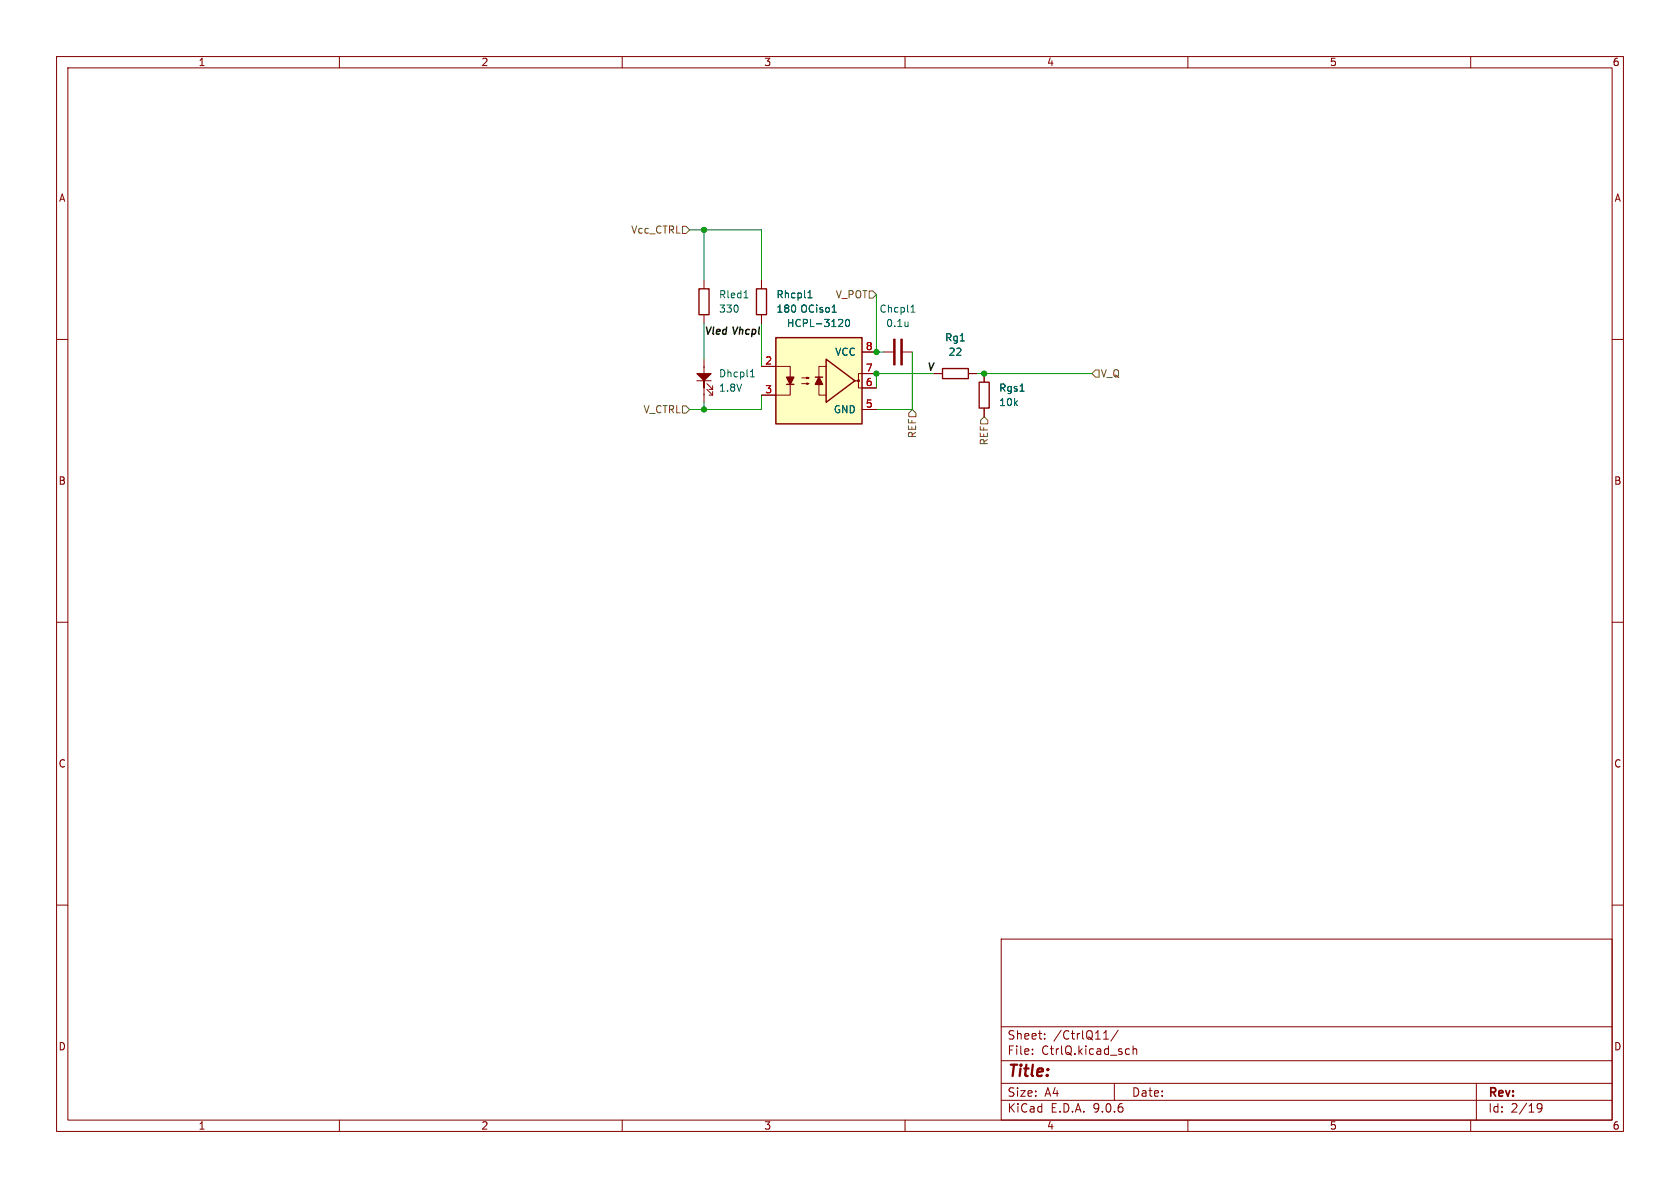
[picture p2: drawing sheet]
(kicad_sch
 (version 20250114)
 (generator "eeschema")
 (generator_version "9.0")
 (paper "A4")
 (lib_symbols
  (symbol "PCM_Optocoupler_Gate_Driver_AKL:HCPL-3120"
   (pin_names
    (offset 1.016)) (exclude_from_sim no) (in_bom yes) (on_board yes)
   (property "Reference" "OC" (at -7.62 12.7 0) (effects (font (size 1.27 1.27)) (justify left)))
   (property "Value" "HCPL-3120" (at -7.62 10.16 0) (effects (font (size 1.27 1.27)) (justify left)))
   (property "Footprint" "PCM_Package_DIP_AKL:DIP-8_W7.62mm_LongPads" (at -7.62 -5.08 0) (effects (font (size 1.27 1.27)
    (italic yes)) (justify left) (hide yes)))
   (property "Datasheet" "https://www.tme.eu/Document/bcfa583165682b5d610f22669b968a5b/HCNW3120-000E.pdf" (at -2.54 0 0) (effects (font (size 1.27 1.27)) (justify left) (hide yes)))
   (property "Description" "DIP-8 Optocoupler, Gate Driver output, 3.75kV, 2.5A, 500ns, Alternate KiCAD Library" (at 0 0 0) (effects (font (size 1.27 1.27)) (hide yes)))
   (symbol "HCPL-3120_0_0"
    (rectangle (start -7.62 7.62) (end 7.62 -7.62) (stroke (width 0.254) (type default)) (fill (type background)))
    (polyline (pts (xy 1.27 -2.54) (xy 0 -2.54) (xy 0 2.54) (xy 1.27 2.54)) (stroke (width 0) (type default)) (fill (type none)))
    (polyline (pts (xy 6.35 0) (xy 1.27 3.81) (xy 1.27 -3.81) (xy 6.35 0)) (stroke (width 0.254) (type default)) (fill (type none))))
   (symbol "HCPL-3120_0_1"
    (polyline (pts (xy -7.62 2.54) (xy -5.08 2.54) (xy -5.08 -0.635)) (stroke (width 0) (type default)) (fill (type none)))
    (polyline (pts (xy -5.715 -0.635) (xy -4.445 -0.635)) (stroke (width 0.254) (type default)) (fill (type none)))
    (polyline (pts (xy -5.08 -0.635) (xy -5.08 -2.54) (xy -7.62 -2.54)) (stroke (width 0) (type default)) (fill (type none)))
    (polyline (pts (xy -5.08 -0.635) (xy -5.715 0.635) (xy -4.445 0.635) (xy -5.08 -0.635)) (stroke (width 0.254) (type default)) (fill (type outline)))
    (polyline (pts (xy -3.048 0.508) (xy -1.778 0.508) (xy -2.159 0.381) (xy -2.159 0.635) (xy -1.778 0.508)) (stroke (width 0) (type default)) (fill (type none)))
    (polyline (pts (xy -3.048 -0.508) (xy -1.778 -0.508) (xy -2.159 -0.635) (xy -2.159 -0.381) (xy -1.778 -0.508)) (stroke (width 0) (type default)) (fill (type none)))
    (polyline (pts (xy 6.35 0) (xy 6.985 0) (xy 6.985 1.27) (xy 7.62 1.27)) (stroke (width 0) (type default)) (fill (type none)))
    (polyline (pts (xy 6.985 0) (xy 6.985 -1.27) (xy 7.62 -1.27)) (stroke (width 0) (type default)) (fill (type none))))
   (symbol "HCPL-3120_1_1"
    (polyline (pts (xy 0 0.635) (xy 0.635 -0.635) (xy -0.635 -0.635) (xy 0 0.635)) (stroke (width 0.254) (type default)) (fill (type outline)))
    (polyline (pts (xy 0.635 0.635) (xy -0.635 0.635)) (stroke (width 0.254) (type default)) (fill (type none)))
    (circle (center 6.985 0) (radius 0.1778) (stroke (width 0) (type default)) (fill (type outline)))
    (pin passive line (at -10.16 2.54 0) (length 2.54) (name "~" (effects (font (size 1.27 1.27)))) (number "2" (effects (font (size 1.27 1.27)))))
    (pin passive line (at -10.16 -2.54 0) (length 2.54) (name "~" (effects (font (size 1.27 1.27)))) (number "3" (effects (font (size 1.27 1.27)))))
    (pin free line (at -5.08 5.08 0) (length 2.54) (hide yes) (name "NC" (effects (font (size 1.27 1.27)))) (number "1" (effects (font (size 1.27 1.27)))))
    (pin free line (at -5.08 -5.08 0) (length 2.54) (hide yes) (name "NC" (effects (font (size 1.27 1.27)))) (number "4" (effects (font (size 1.27 1.27)))))
    (pin power_in line (at 10.16 5.08 180) (length 2.54) (name "VCC" (effects (font (size 1.27 1.27)))) (number "8" (effects (font (size 1.27 1.27)))))
    (pin output line (at 10.16 1.27 180) (length 2.54) (name "~" (effects (font (size 1.27 1.27)))) (number "7" (effects (font (size 1.27 1.27)))))
    (pin output line (at 10.16 -1.27 180) (length 2.54) (name "~" (effects (font (size 1.27 1.27)))) (number "6" (effects (font (size 1.27 1.27)))))
    (pin power_in line (at 10.16 -5.08 180) (length 2.54) (name "GND" (effects (font (size 1.27 1.27)))) (number "5" (effects (font (size 1.27 1.27))))))
   (embedded_fonts no))
  (symbol "PCM_SL_Devices:Capacitor_NP" (exclude_from_sim no) (in_bom yes) (on_board yes)
   (property "Reference" "C" (at 0 6.35 0) (effects (font (size 1.27 1.27))))
   (property "Value" "Capacitor_NP" (at 0 3.81 0) (effects (font (size 1.27 1.27))))
   (property "Footprint" "Capacitor_THT:C_Disc_D3.0mm_W2.0mm_P2.50mm" (at 0 -3.81 0) (effects (font (size 1.27 1.27)) (hide yes)))
   (property "Datasheet" "" (at 0 0 0) (effects (font (size 1.27 1.27)) (hide yes)))
   (property "Description" "Unpolarized Capacitor" (at 0 0 0) (effects (font (size 1.27 1.27)) (hide yes)))
   (symbol "Capacitor_NP_0_1"
    (rectangle (start -0.762 2.286) (end -0.508 -2.286) (stroke (width 0) (type default)) (fill (type outline)))
    (rectangle (start 0.508 2.286) (end 0.762 -2.286) (stroke (width 0) (type default)) (fill (type outline))))
   (symbol "Capacitor_NP_1_1"
    (pin passive line (at -2.54 0 0) (length 2) (name "~" (effects (font (size 0 0)))) (number "1" (effects (font (size 0 0)))))
    (pin input line (at 2.54 0 180) (length 2) (name "~" (effects (font (size 0 0)))) (number "2" (effects (font (size 0 0))))))
   (embedded_fonts no))
  (symbol "PCM_SL_Devices:LED" (exclude_from_sim no) (in_bom yes) (on_board yes)
   (property "Reference" "D" (at -0.508 5.334 0) (effects (font (size 1.27 1.27))))
   (property "Value" "LED" (at -0.508 2.794 0) (effects (font (size 1.27 1.27))))
   (property "Footprint" "LED_THT:LED_D5.0mm" (at -1.016 -2.794 0) (effects (font (size 1.27 1.27)) (hide yes)))
   (property "Datasheet" "" (at -1.27 0 0) (effects (font (size 1.27 1.27)) (hide yes)))
   (property "Description" "Common 5mm diameter LED" (at 0 0 0) (effects (font (size 1.27 1.27)) (hide yes)))
   (symbol "LED_0_1"
    (polyline (pts (xy -1.27 0) (xy -2.54 0)) (stroke (width 0) (type default)) (fill (type none)))
    (polyline (pts (xy 0 1.27) (xy 0 -1.27)) (stroke (width 0) (type default)) (fill (type none)))
    (polyline (pts (xy 0 0) (xy -1.27 -1.27) (xy -1.27 1.27) (xy 0 0) (xy 1.27 0)) (stroke (width 0) (type default)) (fill (type outline)))
    (polyline (pts (xy 0.508 0.508) (xy 1.524 1.524)) (stroke (width 0) (type default)) (fill (type none)))
    (polyline (pts (xy 1.27 0) (xy 2.54 0)) (stroke (width 0) (type default)) (fill (type none)))
    (polyline (pts (xy 1.524 1.524) (xy 0.889 1.524)) (stroke (width 0) (type default)) (fill (type none)))
    (polyline (pts (xy 1.524 1.524) (xy 1.524 0.889)) (stroke (width 0) (type default)) (fill (type none)))
    (polyline (pts (xy 1.524 0.508) (xy 2.54 1.524)) (stroke (width 0) (type default)) (fill (type none)))
    (polyline (pts (xy 2.54 1.524) (xy 1.905 1.524)) (stroke (width 0) (type default)) (fill (type none)))
    (polyline (pts (xy 2.54 1.524) (xy 2.54 0.889)) (stroke (width 0) (type default)) (fill (type none))))
   (symbol "LED_1_1"
    (pin passive line (at -3.81 0 0) (length 1.5) (name "" (effects (font (size 1.27 1.27)))) (number "2" (effects (font (size 0 0)))))
    (pin passive line (at 3.81 0 180) (length 1.5) (name "~" (effects (font (size 1.27 1.27)))) (number "1" (effects (font (size 0 0))))))
   (embedded_fonts no))
  (symbol "PCM_SL_Resistors:Resistor" (exclude_from_sim no) (in_bom yes) (on_board yes)
   (property "Reference" "R" (at 0 5.08 0) (effects (font (size 1.27 1.27))))
   (property "Value" "Resistor" (at 0 2.54 0) (effects (font (size 1.27 1.27))))
   (property "Footprint" "Resistor_THT:R_Axial_DIN0207_L6.3mm_D2.5mm_P10.16mm_Horizontal" (at 0.889 -4.318 0) (effects (font (size 1.27 1.27)) (hide yes)))
   (property "Datasheet" "" (at 0.508 0 0) (effects (font (size 1.27 1.27)) (hide yes)))
   (property "Description" "1/4W Resistor" (at 0 0 0) (effects (font (size 1.27 1.27)) (hide yes)))
   (symbol "Resistor_0_1"
    (rectangle (start -2.286 0.889) (end 2.286 -0.889) (stroke (width 0.24) (type default)) (fill (type none))))
   (symbol "Resistor_1_1"
    (pin passive line (at -3.81 0 0) (length 1.5) (name "" (effects (font (size 1.27 1.27)))) (number "1" (effects (font (size 0 0)))))
    (pin passive line (at 3.81 0 180) (length 1.5) (name "~" (effects (font (size 1.27 1.27)))) (number "2" (effects (font (size 0 0))))))
   (embedded_fonts no)))
 (junction
  (at 173.99 66.04)
  (diameter 0)
  (color 0 0 0 0))
 (junction
  (at 124.46 40.64)
  (diameter 0)
  (color 0 0 0 0))
 (junction
  (at 154.94 66.04)
  (diameter 0)
  (color 0 0 0 0))
 (junction
  (at 124.46 72.39)
  (diameter 0)
  (color 0 0 0 0))
 (junction
  (at 154.94 62.23)
  (diameter 0)
  (color 0 0 0 0))
 (wire
  (pts (xy 161.29 72.39) (xy 154.94 72.39))
  (stroke (width 0) (type default)))
 (wire
  (pts (xy 154.94 62.23) (xy 156.21 62.23))
  (stroke (width 0) (type default)))
 (wire
  (pts (xy 154.94 66.04) (xy 154.94 68.58))
  (stroke (width 0) (type default)))
 (wire
  (pts (xy 172.72 66.04) (xy 173.99 66.04))
  (stroke (width 0) (type default)))
 (wire
  (pts (xy 124.46 40.64) (xy 134.62 40.64))
  (stroke (width 0) (type default)))
 (wire
  (pts (xy 124.46 72.39) (xy 134.62 72.39))
  (stroke (width 0) (type default)))
 (wire
  (pts (xy 173.99 66.04) (xy 193.04 66.04))
  (stroke (width 0) (type default)))
 (wire
  (pts (xy 124.46 40.64) (xy 124.46 49.53))
  (stroke (width 0) (type default)))
 (wire
  (pts (xy 121.92 40.64) (xy 124.46 40.64))
  (stroke (width 0) (type default)))
 (wire
  (pts (xy 134.62 57.15) (xy 134.62 64.77))
  (stroke (width 0) (type default)))
 (wire
  (pts (xy 154.94 66.04) (xy 165.1 66.04))
  (stroke (width 0) (type default)))
 (wire
  (pts (xy 134.62 40.64) (xy 134.62 49.53))
  (stroke (width 0) (type default)))
 (wire
  (pts (xy 134.62 69.85) (xy 134.62 72.39))
  (stroke (width 0) (type default)))
 (wire
  (pts (xy 161.29 62.23) (xy 161.29 72.39))
  (stroke (width 0) (type default)))
 (wire
  (pts (xy 121.92 72.39) (xy 124.46 72.39))
  (stroke (width 0) (type default)))
 (wire
  (pts (xy 124.46 57.15) (xy 124.46 63.5))
  (stroke (width 0) (type default)))
 (wire
  (pts (xy 124.46 71.12) (xy 124.46 72.39))
  (stroke (width 0) (type default)))
 (wire
  (pts (xy 154.94 52.07) (xy 154.94 62.23))
  (stroke (width 0) (type default)))
 (label "V"
  (at 163.83 66.04 0)
  (effects (font (size 1.27 1.27) (thickness 0.254)
    (bold yes)
    (italic yes)) (justify left bottom)))
 (label "Vled"
  (at 124.46 59.69 0)
  (effects (font (size 1.27 1.27) (thickness 0.254)
    (bold yes)
    (italic yes)) (justify left bottom)))
 (label "Vhcpl"
  (at 134.62 59.69 180)
  (effects (font (size 1.27 1.27) (thickness 0.254)
    (bold yes)
    (italic yes)) (justify right bottom)))
 (hierarchical_label "V_CTRL"
  (shape input)
  (at 121.92 72.39 180)
  (effects (font (size 1.27 1.27)) (justify right)))
 (hierarchical_label "Vcc_CTRL"
  (shape input)
  (at 121.92 40.64 180)
  (effects (font (size 1.27 1.27)) (justify right)))
 (hierarchical_label "REF"
  (shape input)
  (at 173.99 73.66 270)
  (effects (font (size 1.27 1.27)) (justify right)))
 (hierarchical_label "V_Q"
  (shape input)
  (at 193.04 66.04 0)
  (effects (font (size 1.27 1.27)) (justify left)))
 (hierarchical_label "REF"
  (shape input)
  (at 161.29 72.39 270)
  (effects (font (size 1.27 1.27)) (justify right)))
 (hierarchical_label "V_POT"
  (shape input)
  (at 154.94 52.07 180)
  (effects (font (size 1.27 1.27)) (justify right)))
 (symbol
  (lib_id "PCM_Optocoupler_Gate_Driver_AKL:HCPL-3120")
  (at 144.78 67.31 0)
  (unit 1)
  (exclude_from_sim no)
  (in_bom yes)
  (on_board yes)
  (dnp no)
  (fields_autoplaced yes)
  (property "Reference" "OCiso1" (at 144.78 54.61 0) (effects (font (size 1.27 1.27))))
  (property "Value" "HCPL-3120" (at 144.78 57.15 0) (effects (font (size 1.27 1.27))))
  (property "Footprint" "PCM_Package_DIP_AKL:DIP-8_W7.62mm_LongPads" (at 137.16 72.39 0) (effects (font (size 1.27 1.27)
    (italic yes)) (justify left) (hide yes)))
  (property "Datasheet" "https://www.digikey.pt/en/products/detail/broadcom-limited/HCPL-3120/637386" (at 142.24 67.31 0) (effects (font (size 1.27 1.27)) (justify left) (hide yes)))
  (property "Description" "DIP-8 Optocoupler, Gate Driver output, 3.75kV, 2.5A, 500ns, Alternate KiCAD Library" (at 144.78 67.31 0) (effects (font (size 1.27 1.27)) (hide yes)))
  (property "Price" "4.69" (at 144.78 67.31 0) (effects (font (size 1.27 1.27)) (hide yes)))
  (property "Price_conect" "" (at 144.78 67.31 0) (effects (font (size 1.27 1.27)) (hide yes)))
  (pin "2")
  (pin "1")
  (pin "4")
  (pin "7")
  (pin "3")
  (pin "8")
  (pin "6")
  (pin "5")
  (instances (project "Inverter_Digi" (path "" (reference "OCiso1") (unit 1)) (path "" (reference "OCiso3") (unit 1)) (path "" (reference "OCiso2") (unit 1)) (path "" (reference "OCiso4") (unit 1)) (path "" (reference "OCiso8") (unit 1)) (path "" (reference "OCiso11") (unit 1)) (path "" (reference "OCiso5") (unit 1)) (path "" (reference "OCiso9") (unit 1)) (path "" (reference "OCiso7") (unit 1)) (path "" (reference "OCiso6") (unit 1)) (path "" (reference "OCiso10") (unit 1)))))
 (symbol
  (lib_id "PCM_SL_Resistors:Resistor")
  (at 124.46 53.34 90)
  (unit 1)
  (exclude_from_sim no)
  (in_bom yes)
  (on_board yes)
  (dnp no)
  (fields_autoplaced yes)
  (property "Reference" "Rled1" (at 127 52.0699 90) (effects (font (size 1.27 1.27)) (justify right)))
  (property "Value" "330" (at 127 54.6099 90) (effects (font (size 1.27 1.27)) (justify right)))
  (property "Footprint" "Resistor_THT:R_Axial_DIN0309_L9.0mm_D3.2mm_P2.54mm_Vertical" (at 128.778 52.451 0) (effects (font (size 1.27 1.27)) (hide yes)))
  (property "Datasheet" "https://www.digikey.pt/en/products/detail/stackpole-electronics-inc/CFM12JT330R/1741936" (at 124.46 52.832 0) (effects (font (size 1.27 1.27)) (hide yes)))
  (property "Description" "1/4W Resistor" (at 124.46 53.34 0) (effects (font (size 1.27 1.27)) (hide yes)))
  (property "Price_conect" "" (at 124.46 53.34 90) (effects (font (size 1.27 1.27)) (hide yes)))
  (property "Price" "0.1" (at 124.46 53.34 90) (effects (font (size 1.27 1.27)) (hide yes)))
  (pin "1")
  (pin "2")
  (instances (project "Inverter_Digi" (path "" (reference "Rled1") (unit 1)) (path "" (reference "Rled3") (unit 1)) (path "" (reference "Rled2") (unit 1)) (path "" (reference "Rled4") (unit 1)) (path "" (reference "Rled8") (unit 1)) (path "" (reference "Rled11") (unit 1)) (path "" (reference "Rled5") (unit 1)) (path "" (reference "Rled9") (unit 1)) (path "" (reference "Rled7") (unit 1)) (path "" (reference "Rled6") (unit 1)) (path "" (reference "Rled10") (unit 1)))))
 (symbol
  (lib_id "PCM_SL_Devices:LED")
  (at 124.46 67.31 270)
  (unit 1)
  (exclude_from_sim no)
  (in_bom yes)
  (on_board yes)
  (dnp no)
  (fields_autoplaced yes)
  (property "Reference" "Dhcpl1" (at 127 66.0399 90) (effects (font (size 1.27 1.27)) (justify left)))
  (property "Value" "1.8V" (at 127 68.5799 90) (effects (font (size 1.27 1.27)) (justify left)))
  (property "Footprint" "LED_THT:LED_D5.0mm" (at 121.666 66.294 0) (effects (font (size 1.27 1.27)) (hide yes)))
  (property "Datasheet" "https://www.digikey.pt/en/products/detail/liteon/LTL2R3KRD-EM/2675133" (at 124.46 66.04 0) (effects (font (size 1.27 1.27)) (hide yes)))
  (property "Description" "Common 5mm diameter LED" (at 124.46 67.31 0) (effects (font (size 1.27 1.27)) (hide yes)))
  (property "Price_conect" "" (at 124.46 67.31 90) (effects (font (size 1.27 1.27)) (hide yes)))
  (property "Price" "0.15" (at 124.46 67.31 90) (effects (font (size 1.27 1.27)) (hide yes)))
  (pin "2")
  (pin "1")
  (instances (project "Inverter_Digi" (path "" (reference "Dhcpl1") (unit 1)) (path "" (reference "Dhcpl3") (unit 1)) (path "" (reference "Dhcpl2") (unit 1)) (path "" (reference "Dhcpl4") (unit 1)) (path "" (reference "Dhcpl8") (unit 1)) (path "" (reference "Dhcpl11") (unit 1)) (path "" (reference "Dhcpl5") (unit 1)) (path "" (reference "Dhcpl9") (unit 1)) (path "" (reference "Dhcpl7") (unit 1)) (path "" (reference "Dhcpl6") (unit 1)) (path "" (reference "Dhcpl10") (unit 1)))))
 (symbol
  (lib_id "PCM_SL_Resistors:Resistor")
  (at 173.99 69.85 270)
  (unit 1)
  (exclude_from_sim no)
  (in_bom yes)
  (on_board yes)
  (dnp no)
  (fields_autoplaced yes)
  (property "Reference" "Rgs1" (at 176.53 68.5799 90) (effects (font (size 1.27 1.27)) (justify left)))
  (property "Value" "10k" (at 176.53 71.1199 90) (effects (font (size 1.27 1.27)) (justify left)))
  (property "Footprint" "Resistor_THT:R_Axial_DIN0309_L9.0mm_D3.2mm_P2.54mm_Vertical" (at 169.672 70.739 0) (effects (font (size 1.27 1.27)) (hide yes)))
  (property "Datasheet" "https://www.digikey.pt/en/products/detail/stackpole-electronics-inc/CF12JT10K0/1741024" (at 173.99 70.358 0) (effects (font (size 1.27 1.27)) (hide yes)))
  (property "Description" "1/4W Resistor" (at 173.99 69.85 0) (effects (font (size 1.27 1.27)) (hide yes)))
  (property "Price_conect" "" (at 173.99 69.85 90) (effects (font (size 1.27 1.27)) (hide yes)))
  (property "Price" "0.1" (at 173.99 69.85 90) (effects (font (size 1.27 1.27)) (hide yes)))
  (pin "1")
  (pin "2")
  (instances (project "Inverter_Digi" (path "" (reference "Rgs1") (unit 1)) (path "" (reference "Rgs3") (unit 1)) (path "" (reference "Rgs2") (unit 1)) (path "" (reference "Rgs4") (unit 1)) (path "" (reference "Rgs8") (unit 1)) (path "" (reference "Rgs11") (unit 1)) (path "" (reference "Rgs5") (unit 1)) (path "" (reference "Rgs9") (unit 1)) (path "" (reference "Rgs7") (unit 1)) (path "" (reference "Rgs6") (unit 1)) (path "" (reference "Rgs10") (unit 1)))))
 (symbol
  (lib_id "PCM_SL_Devices:Capacitor_NP")
  (at 158.75 62.23 0)
  (unit 1)
  (exclude_from_sim no)
  (in_bom yes)
  (on_board yes)
  (dnp no)
  (fields_autoplaced yes)
  (property "Reference" "Chcpl1" (at 158.75 54.61 0) (effects (font (size 1.27 1.27))))
  (property "Value" "0.1uF - Cer" (at 158.75 57.15 0) (effects (font (size 1.27 1.27))))
  (property "Footprint" "Capacitor_THT:C_Disc_D5.1mm_W3.2mm_P5.00mm" (at 158.75 66.04 0) (effects (font (size 1.27 1.27)) (hide yes)))
  (property "Datasheet" "https://www.digikey.pt/en/products/detail/kemet/C320C104K5R5TA/818040" (at 158.75 62.23 0) (effects (font (size 1.27 1.27)) (hide yes)))
  (property "Description" "Unpolarized Capacitor" (at 158.75 62.23 0) (effects (font (size 1.27 1.27)) (hide yes)))
  (property "Price_conect" "" (at 158.75 62.23 0) (effects (font (size 1.27 1.27)) (hide yes)))
  (property "Price" "0.27" (at 158.75 62.23 0) (effects (font (size 1.27 1.27)) (hide yes)))
  (pin "2")
  (pin "1")
  (instances (project "Inverter_Digi" (path "" (reference "Chcpl1") (unit 1)) (path "" (reference "Chcpl3") (unit 1)) (path "" (reference "Chcpl2") (unit 1)) (path "" (reference "Chcpl4") (unit 1)) (path "" (reference "Chcpl8") (unit 1)) (path "" (reference "Chcpl11") (unit 1)) (path "" (reference "Chcpl5") (unit 1)) (path "" (reference "Chcpl9") (unit 1)) (path "" (reference "Chcpl7") (unit 1)) (path "" (reference "Chcpl6") (unit 1)) (path "" (reference "Chcpl10") (unit 1)))))
 (symbol
  (lib_id "PCM_SL_Resistors:Resistor")
  (at 168.91 66.04 180)
  (unit 1)
  (exclude_from_sim no)
  (in_bom yes)
  (on_board yes)
  (dnp no)
  (fields_autoplaced yes)
  (property "Reference" "Rg1" (at 168.91 59.69 0) (effects (font (size 1.27 1.27))))
  (property "Value" "22" (at 168.91 62.23 0) (effects (font (size 1.27 1.27))))
  (property "Footprint" "Resistor_THT:R_Axial_DIN0309_L9.0mm_D3.2mm_P2.54mm_Vertical" (at 168.021 61.722 0) (effects (font (size 1.27 1.27)) (hide yes)))
  (property "Datasheet" "https://www.digikey.pt/en/products/detail/stackpole-electronics-inc/CF14JT22R0/1741344" (at 168.402 66.04 0) (effects (font (size 1.27 1.27)) (hide yes)))
  (property "Description" "1/4W Resistor" (at 168.91 66.04 0) (effects (font (size 1.27 1.27)) (hide yes)))
  (property "Price_conect" "" (at 168.91 66.04 0) (effects (font (size 1.27 1.27)) (hide yes)))
  (property "Price" "0.09" (at 168.91 66.04 0) (effects (font (size 1.27 1.27)) (hide yes)))
  (pin "1")
  (pin "2")
  (instances (project "Inverter_Digi" (path "" (reference "Rg1") (unit 1)) (path "" (reference "Rg3") (unit 1)) (path "" (reference "Rg2") (unit 1)) (path "" (reference "Rg4") (unit 1)) (path "" (reference "Rg8") (unit 1)) (path "" (reference "Rg11") (unit 1)) (path "" (reference "Rg5") (unit 1)) (path "" (reference "Rg9") (unit 1)) (path "" (reference "Rg7") (unit 1)) (path "" (reference "Rg6") (unit 1)) (path "" (reference "Rg10") (unit 1)))))
 (symbol
  (lib_id "PCM_SL_Resistors:Resistor")
  (at 134.62 53.34 90)
  (unit 1)
  (exclude_from_sim no)
  (in_bom yes)
  (on_board yes)
  (dnp no)
  (fields_autoplaced yes)
  (property "Reference" "Rhcpl1" (at 137.16 52.0699 90) (effects (font (size 1.27 1.27)) (justify right)))
  (property "Value" "180" (at 137.16 54.6099 90) (effects (font (size 1.27 1.27)) (justify right)))
  (property "Footprint" "Resistor_THT:R_Axial_DIN0309_L9.0mm_D3.2mm_P2.54mm_Vertical" (at 138.938 52.451 0) (effects (font (size 1.27 1.27)) (hide yes)))
  (property "Datasheet" "https://www.digikey.pt/en/products/detail/stackpole-electronics-inc/CF14JT180R/1741307" (at 134.62 52.832 0) (effects (font (size 1.27 1.27)) (hide yes)))
  (property "Description" "1/4W Resistor" (at 134.62 53.34 0) (effects (font (size 1.27 1.27)) (hide yes)))
  (property "Price_conect" "" (at 134.62 53.34 90) (effects (font (size 1.27 1.27)) (hide yes)))
  (property "Price" "0.09" (at 134.62 53.34 90) (effects (font (size 1.27 1.27)) (hide yes)))
  (pin "1")
  (pin "2")
  (instances (project "Inverter_Digi" (path "" (reference "Rhcpl1") (unit 1)) (path "" (reference "Rhcpl3") (unit 1)) (path "" (reference "Rhcpl2") (unit 1)) (path "" (reference "Rhcpl4") (unit 1)) (path "" (reference "Rhcpl8") (unit 1)) (path "" (reference "Rhcpl11") (unit 1)) (path "" (reference "Rhcpl5") (unit 1)) (path "" (reference "Rhcpl9") (unit 1)) (path "" (reference "Rhcpl7") (unit 1)) (path "" (reference "Rhcpl6") (unit 1)) (path "" (reference "Rhcpl10") (unit 1))))))
